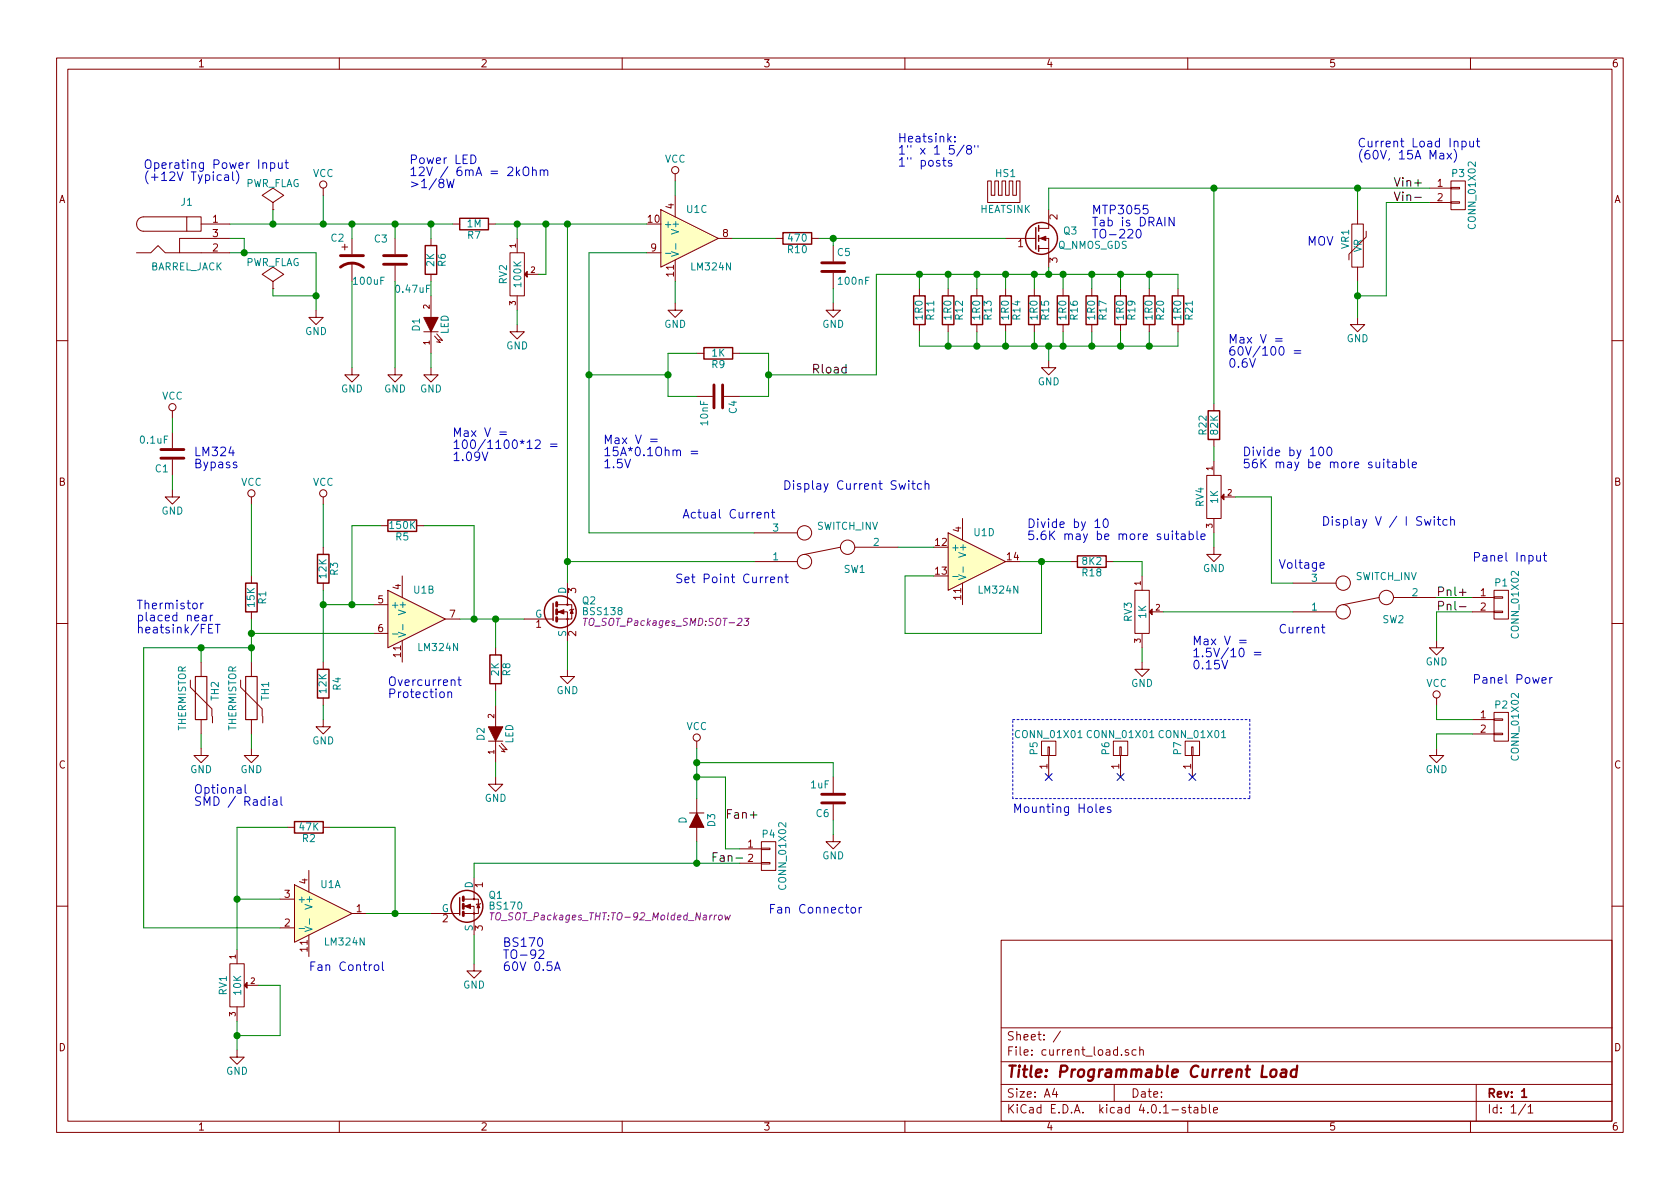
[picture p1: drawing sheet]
EESchema Schematic File Version 2
LIBS:power
LIBS:device
LIBS:transistors
LIBS:conn
LIBS:linear
LIBS:regul
LIBS:74xx
LIBS:cmos4000
LIBS:adc-dac
LIBS:memory
LIBS:xilinx
LIBS:microcontrollers
LIBS:dsp
LIBS:microchip
LIBS:analog_switches
LIBS:motorola
LIBS:texas
LIBS:intel
LIBS:audio
LIBS:interface
LIBS:digital-audio
LIBS:philips
LIBS:display
LIBS:cypress
LIBS:siliconi
LIBS:opto
LIBS:atmel
LIBS:contrib
LIBS:valves
LIBS:current_load-cache
EELAYER 25 0
EELAYER END
$Descr A4 11693 8268
encoding utf-8
Sheet 1 1
Title "Programmable Current Load"
Date ""
Rev "1"
Comp ""
Comment1 ""
Comment2 ""
Comment3 ""
Comment4 ""
$EndDescr
$Comp
L LM324N U1
U 3 1
P 4800 1650
F 0 "U1" H 4850 1850 50  0000 C CNN
F 1 "LM324N" H 4950 1450 50  0000 C CNN
F 2 "Housings_SOIC:SOIC-14_3.9x8.7mm_Pitch1.27mm" H 4750 1750 50  0001 C CNN
F 3 "" H 4850 1850 50  0000 C CNN
	3    4800 1650
	1    0    0    -1  
$EndComp
$Comp
L LM324N U1
U 4 1
P 6800 3900
F 0 "U1" H 6850 4100 50  0000 C CNN
F 1 "LM324N" H 6950 3700 50  0000 C CNN
F 2 "Housings_SOIC:SOIC-14_3.9x8.7mm_Pitch1.27mm" H 6750 4000 50  0001 C CNN
F 3 "" H 6850 4100 50  0000 C CNN
	4    6800 3900
	1    0    0    -1  
$EndComp
$Comp
L LM324N U1
U 1 1
P 2250 6350
F 0 "U1" H 2300 6550 50  0000 C CNN
F 1 "LM324N" H 2400 6150 50  0000 C CNN
F 2 "Housings_SOIC:SOIC-14_3.9x8.7mm_Pitch1.27mm" H 2200 6450 50  0001 C CNN
F 3 "" H 2300 6550 50  0000 C CNN
	1    2250 6350
	1    0    0    -1  
$EndComp
$Comp
L Q_NMOS_GDS Q3
U 1 1
P 7200 1650
F 0 "Q3" H 7500 1700 50  0000 R CNN
F 1 "Q_NMOS_GDS" H 7850 1600 50  0000 R CNN
F 2 "TO_SOT_Packages_THT:TO-220_Neutral123_Vertical" H 7400 1750 50  0001 C CNN
F 3 "" H 7200 1650 50  0000 C CNN
	1    7200 1650
	1    0    0    -1  
$EndComp
Text Notes 7600 1650 0    60   ~ 0
MTP3055\nTab is DRAIN\nTO-220
$Comp
L R R11
U 1 1
P 6400 2150
F 0 "R11" V 6480 2150 50  0000 C CNN
F 1 "1R0" V 6400 2150 50  0000 C CNN
F 2 "Resistors_ThroughHole:R_Axial_DIN0414_L11.9mm_D4.5mm_P5.08mm_Vertical" V 6330 2150 50  0001 C CNN
F 3 "" H 6400 2150 50  0000 C CNN
	1    6400 2150
	1    0    0    -1  
$EndComp
$Comp
L R R12
U 1 1
P 6600 2150
F 0 "R12" V 6680 2150 50  0000 C CNN
F 1 "1R0" V 6600 2150 50  0000 C CNN
F 2 "Resistors_ThroughHole:R_Axial_DIN0414_L11.9mm_D4.5mm_P5.08mm_Vertical" V 6530 2150 50  0001 C CNN
F 3 "" H 6600 2150 50  0000 C CNN
	1    6600 2150
	1    0    0    -1  
$EndComp
$Comp
L R R13
U 1 1
P 6800 2150
F 0 "R13" V 6880 2150 50  0000 C CNN
F 1 "1R0" V 6800 2150 50  0000 C CNN
F 2 "Resistors_ThroughHole:R_Axial_DIN0414_L11.9mm_D4.5mm_P5.08mm_Vertical" V 6730 2150 50  0001 C CNN
F 3 "" H 6800 2150 50  0000 C CNN
	1    6800 2150
	1    0    0    -1  
$EndComp
$Comp
L R R14
U 1 1
P 7000 2150
F 0 "R14" V 7080 2150 50  0000 C CNN
F 1 "1R0" V 7000 2150 50  0000 C CNN
F 2 "Resistors_ThroughHole:R_Axial_DIN0414_L11.9mm_D4.5mm_P5.08mm_Vertical" V 6930 2150 50  0001 C CNN
F 3 "" H 7000 2150 50  0000 C CNN
	1    7000 2150
	1    0    0    -1  
$EndComp
$Comp
L R R15
U 1 1
P 7200 2150
F 0 "R15" V 7280 2150 50  0000 C CNN
F 1 "1R0" V 7200 2150 50  0000 C CNN
F 2 "Resistors_ThroughHole:R_Axial_DIN0414_L11.9mm_D4.5mm_P5.08mm_Vertical" V 7130 2150 50  0001 C CNN
F 3 "" H 7200 2150 50  0000 C CNN
	1    7200 2150
	1    0    0    -1  
$EndComp
$Comp
L R R16
U 1 1
P 7400 2150
F 0 "R16" V 7480 2150 50  0000 C CNN
F 1 "1R0" V 7400 2150 50  0000 C CNN
F 2 "Resistors_ThroughHole:R_Axial_DIN0414_L11.9mm_D4.5mm_P5.08mm_Vertical" V 7330 2150 50  0001 C CNN
F 3 "" H 7400 2150 50  0000 C CNN
	1    7400 2150
	1    0    0    -1  
$EndComp
$Comp
L R R17
U 1 1
P 7600 2150
F 0 "R17" V 7680 2150 50  0000 C CNN
F 1 "1R0" V 7600 2150 50  0000 C CNN
F 2 "Resistors_ThroughHole:R_Axial_DIN0414_L11.9mm_D4.5mm_P5.08mm_Vertical" V 7530 2150 50  0001 C CNN
F 3 "" H 7600 2150 50  0000 C CNN
	1    7600 2150
	1    0    0    -1  
$EndComp
$Comp
L R R19
U 1 1
P 7800 2150
F 0 "R19" V 7880 2150 50  0000 C CNN
F 1 "1R0" V 7800 2150 50  0000 C CNN
F 2 "Resistors_ThroughHole:R_Axial_DIN0414_L11.9mm_D4.5mm_P5.08mm_Vertical" V 7730 2150 50  0001 C CNN
F 3 "" H 7800 2150 50  0000 C CNN
	1    7800 2150
	1    0    0    -1  
$EndComp
$Comp
L R R20
U 1 1
P 8000 2150
F 0 "R20" V 8080 2150 50  0000 C CNN
F 1 "1R0" V 8000 2150 50  0000 C CNN
F 2 "Resistors_ThroughHole:R_Axial_DIN0414_L11.9mm_D4.5mm_P5.08mm_Vertical" V 7930 2150 50  0001 C CNN
F 3 "" H 8000 2150 50  0000 C CNN
	1    8000 2150
	1    0    0    -1  
$EndComp
$Comp
L R R21
U 1 1
P 8200 2150
F 0 "R21" V 8280 2150 50  0000 C CNN
F 1 "1R0" V 8200 2150 50  0000 C CNN
F 2 "Resistors_ThroughHole:R_Axial_DIN0414_L11.9mm_D4.5mm_P5.08mm_Vertical" V 8130 2150 50  0001 C CNN
F 3 "" H 8200 2150 50  0000 C CNN
	1    8200 2150
	1    0    0    -1  
$EndComp
$Comp
L R R10
U 1 1
P 5550 1650
F 0 "R10" V 5630 1650 50  0000 C CNN
F 1 "470" V 5550 1650 50  0000 C CNN
F 2 "Resistors_SMD:R_0805_HandSoldering" V 5480 1650 50  0001 C CNN
F 3 "" H 5550 1650 50  0000 C CNN
	1    5550 1650
	0    1    1    0   
$EndComp
$Comp
L C C5
U 1 1
P 5800 1850
F 0 "C5" H 5825 1950 50  0000 L CNN
F 1 "100nF" H 5825 1750 50  0000 L CNN
F 2 "Capacitors_SMD:C_0805_HandSoldering" H 5838 1700 50  0001 C CNN
F 3 "" H 5800 1850 50  0000 C CNN
	1    5800 1850
	1    0    0    -1  
$EndComp
$Comp
L GND #PWR01
U 1 1
P 5800 2100
F 0 "#PWR01" H 5800 1850 50  0001 C CNN
F 1 "GND" H 5800 1950 50  0000 C CNN
F 2 "" H 5800 2100 50  0000 C CNN
F 3 "" H 5800 2100 50  0000 C CNN
	1    5800 2100
	1    0    0    -1  
$EndComp
$Comp
L CONN_01X02 P3
U 1 1
P 10150 1350
F 0 "P3" H 10150 1500 50  0000 C CNN
F 1 "CONN_01X02" V 10250 1350 50  0000 C CNN
F 2 "Wire_Pads:SolderWirePad_2x_2mmDrill" H 10150 1350 50  0001 C CNN
F 3 "" H 10150 1350 50  0000 C CNN
	1    10150 1350
	1    0    0    -1  
$EndComp
$Comp
L THERMISTOR TH1
U 1 1
P 1750 4850
F 0 "TH1" V 1850 4900 50  0000 C CNN
F 1 "THERMISTOR" V 1650 4850 50  0000 C BNN
F 2 "Capacitors_ThroughHole:C_Disc_D3.0mm_W2.0mm_P2.50mm" H 1750 4850 50  0001 C CNN
F 3 "" H 1750 4850 50  0000 C CNN
	1    1750 4850
	1    0    0    -1  
$EndComp
$Comp
L SWITCH_INV SW1
U 1 1
P 5750 3800
F 0 "SW1" H 5550 3950 50  0000 C CNN
F 1 "SWITCH_INV" H 5600 3650 50  0000 C CNN
F 2 "Pin_Headers:Pin_Header_Straight_1x03_Pitch2.54mm" H 5750 3800 50  0001 C CNN
F 3 "" H 5750 3800 50  0000 C CNN
	1    5750 3800
	-1   0    0    1   
$EndComp
$Comp
L SWITCH_INV SW2
U 1 1
P 9500 4150
F 0 "SW2" H 9300 4300 50  0000 C CNN
F 1 "SWITCH_INV" H 9350 4000 50  0000 C CNN
F 2 "Pin_Headers:Pin_Header_Straight_1x03_Pitch2.54mm" H 9500 4150 50  0001 C CNN
F 3 "" H 9500 4150 50  0000 C CNN
	1    9500 4150
	-1   0    0    1   
$EndComp
$Comp
L POT RV2
U 1 1
P 3600 1900
F 0 "RV2" H 3600 1800 50  0000 C CNN
F 1 "100K" H 3600 1900 50  0000 C CNN
F 2 "Pin_Headers:Pin_Header_Straight_1x03_Pitch2.54mm" H 3600 1900 50  0001 C CNN
F 3 "" H 3600 1900 50  0000 C CNN
	1    3600 1900
	0    1    1    0   
$EndComp
$Comp
L POT RV3
U 1 1
P 7950 4250
F 0 "RV3" H 7950 4150 50  0000 C CNN
F 1 "1K" H 7950 4250 50  0000 C CNN
F 2 "custom:TT_23BRxxxLFTR_Trimmer" H 7950 4250 50  0001 C CNN
F 3 "" H 7950 4250 50  0000 C CNN
	1    7950 4250
	0    1    1    0   
$EndComp
$Comp
L GND #PWR02
U 1 1
P 7300 2500
F 0 "#PWR02" H 7300 2250 50  0001 C CNN
F 1 "GND" H 7300 2350 50  0000 C CNN
F 2 "" H 7300 2500 50  0000 C CNN
F 3 "" H 7300 2500 50  0000 C CNN
	1    7300 2500
	1    0    0    -1  
$EndComp
$Comp
L GND #PWR03
U 1 1
P 9450 2200
F 0 "#PWR03" H 9450 1950 50  0001 C CNN
F 1 "GND" H 9450 2050 50  0000 C CNN
F 2 "" H 9450 2200 50  0000 C CNN
F 3 "" H 9450 2200 50  0000 C CNN
	1    9450 2200
	1    0    0    -1  
$EndComp
$Comp
L R R9
U 1 1
P 5000 2450
F 0 "R9" V 5080 2450 50  0000 C CNN
F 1 "1K" V 5000 2450 50  0000 C CNN
F 2 "Resistors_SMD:R_0805_HandSoldering" V 4930 2450 50  0001 C CNN
F 3 "" H 5000 2450 50  0000 C CNN
	1    5000 2450
	0    1    1    0   
$EndComp
$Comp
L C C4
U 1 1
P 5000 2750
F 0 "C4" H 5025 2850 50  0000 L CNN
F 1 "10nF" H 5025 2650 50  0000 L CNN
F 2 "Capacitors_SMD:C_0805_HandSoldering" H 5038 2600 50  0001 C CNN
F 3 "" H 5000 2750 50  0000 C CNN
	1    5000 2750
	0    1    1    0   
$EndComp
$Comp
L GND #PWR04
U 1 1
P 3600 2250
F 0 "#PWR04" H 3600 2000 50  0001 C CNN
F 1 "GND" H 3600 2100 50  0000 C CNN
F 2 "" H 3600 2250 50  0000 C CNN
F 3 "" H 3600 2250 50  0000 C CNN
	1    3600 2250
	1    0    0    -1  
$EndComp
$Comp
L R R7
U 1 1
P 3300 1550
F 0 "R7" V 3380 1550 50  0000 C CNN
F 1 "1M" V 3300 1550 50  0000 C CNN
F 2 "Resistors_SMD:R_0805_HandSoldering" V 3230 1550 50  0001 C CNN
F 3 "" H 3300 1550 50  0000 C CNN
	1    3300 1550
	0    1    1    0   
$EndComp
$Comp
L CP1 C2
U 1 1
P 2450 1800
F 0 "C2" H 2300 1950 50  0000 L CNN
F 1 "100uF" H 2450 1650 50  0000 L CNN
F 2 "Capacitors_SMD:C_1210_HandSoldering" H 2450 1800 50  0001 C CNN
F 3 "" H 2450 1800 50  0000 C CNN
	1    2450 1800
	1    0    0    -1  
$EndComp
$Comp
L C C3
U 1 1
P 2750 1800
F 0 "C3" H 2800 1650 50  0000 L CNN
F 1 "0.47uF" H 2500 2000 50  0000 L CNN
F 2 "Capacitors_SMD:C_0805_HandSoldering" H 2788 1650 50  0001 C CNN
F 3 "" H 2750 1800 50  0000 C CNN
	1    2750 1800
	-1   0    0    1   
$EndComp
$Comp
L R R6
U 1 1
P 3000 1800
F 0 "R6" V 3080 1800 50  0000 C CNN
F 1 "2K" V 3000 1800 50  0000 C CNN
F 2 "Resistors_SMD:R_0805_HandSoldering" V 2930 1800 50  0001 C CNN
F 3 "" H 3000 1800 50  0000 C CNN
	1    3000 1800
	1    0    0    -1  
$EndComp
$Comp
L LED D1
U 1 1
P 3000 2250
F 0 "D1" H 3000 2350 50  0000 C CNN
F 1 "LED" H 3000 2150 50  0000 C CNN
F 2 "LEDs:LED_D5.0mm" H 3000 2250 50  0001 C CNN
F 3 "" H 3000 2250 50  0000 C CNN
	1    3000 2250
	0    -1   -1   0   
$EndComp
$Comp
L GND #PWR05
U 1 1
P 3000 2550
F 0 "#PWR05" H 3000 2300 50  0001 C CNN
F 1 "GND" H 3000 2400 50  0000 C CNN
F 2 "" H 3000 2550 50  0000 C CNN
F 3 "" H 3000 2550 50  0000 C CNN
	1    3000 2550
	1    0    0    -1  
$EndComp
$Comp
L GND #PWR06
U 1 1
P 2750 2550
F 0 "#PWR06" H 2750 2300 50  0001 C CNN
F 1 "GND" H 2750 2400 50  0000 C CNN
F 2 "" H 2750 2550 50  0000 C CNN
F 3 "" H 2750 2550 50  0000 C CNN
	1    2750 2550
	1    0    0    -1  
$EndComp
$Comp
L GND #PWR07
U 1 1
P 2450 2550
F 0 "#PWR07" H 2450 2300 50  0001 C CNN
F 1 "GND" H 2450 2400 50  0000 C CNN
F 2 "" H 2450 2550 50  0000 C CNN
F 3 "" H 2450 2550 50  0000 C CNN
	1    2450 2550
	1    0    0    -1  
$EndComp
$Comp
L GND #PWR08
U 1 1
P 2200 2150
F 0 "#PWR08" H 2200 1900 50  0001 C CNN
F 1 "GND" H 2200 2000 50  0000 C CNN
F 2 "" H 2200 2150 50  0000 C CNN
F 3 "" H 2200 2150 50  0000 C CNN
	1    2200 2150
	1    0    0    -1  
$EndComp
Wire Wire Line
	5100 1650 5400 1650
Wire Wire Line
	5700 1650 7000 1650
Wire Wire Line
	5800 1700 5800 1650
Connection ~ 5800 1650
Wire Wire Line
	5800 2000 5800 2100
Wire Wire Line
	7300 1900 7300 1850
Wire Wire Line
	6100 1900 8200 1900
Wire Wire Line
	6400 1900 6400 2000
Wire Wire Line
	8200 1900 8200 2000
Connection ~ 7300 1900
Wire Wire Line
	6600 2000 6600 1900
Connection ~ 6600 1900
Wire Wire Line
	6800 2000 6800 1900
Connection ~ 6800 1900
Wire Wire Line
	7000 2000 7000 1900
Connection ~ 7000 1900
Wire Wire Line
	7200 2000 7200 1900
Connection ~ 7200 1900
Wire Wire Line
	7400 2000 7400 1900
Connection ~ 7400 1900
Wire Wire Line
	7600 2000 7600 1900
Connection ~ 7600 1900
Wire Wire Line
	7800 2000 7800 1900
Connection ~ 7800 1900
Wire Wire Line
	8000 2000 8000 1900
Connection ~ 8000 1900
Wire Wire Line
	6400 2300 6400 2400
Wire Wire Line
	6400 2400 8200 2400
Wire Wire Line
	8200 2400 8200 2300
Wire Wire Line
	7300 2500 7300 2400
Connection ~ 7300 2400
Wire Wire Line
	6600 2300 6600 2400
Connection ~ 6600 2400
Wire Wire Line
	6800 2300 6800 2400
Connection ~ 6800 2400
Wire Wire Line
	7000 2300 7000 2400
Connection ~ 7000 2400
Wire Wire Line
	7200 2300 7200 2400
Connection ~ 7200 2400
Wire Wire Line
	7400 2300 7400 2400
Connection ~ 7400 2400
Wire Wire Line
	7600 2300 7600 2400
Connection ~ 7600 2400
Wire Wire Line
	7800 2300 7800 2400
Connection ~ 7800 2400
Wire Wire Line
	8000 2300 8000 2400
Connection ~ 8000 2400
Wire Wire Line
	6100 1900 6100 2600
Wire Wire Line
	6100 2600 5350 2600
Wire Wire Line
	5350 2450 5350 2750
Wire Wire Line
	5350 2450 5150 2450
Connection ~ 6400 1900
Wire Wire Line
	5350 2750 5150 2750
Connection ~ 5350 2600
Wire Wire Line
	4100 1750 4500 1750
Wire Wire Line
	4650 2750 4850 2750
Wire Wire Line
	4650 2450 4650 2750
Wire Wire Line
	4650 2450 4850 2450
Wire Wire Line
	4100 2600 4650 2600
Wire Wire Line
	4100 1750 4100 3700
Connection ~ 4650 2600
Wire Wire Line
	3450 1550 4500 1550
Wire Wire Line
	3600 1650 3600 1550
Connection ~ 3600 1550
Wire Wire Line
	3750 1900 3800 1900
Wire Wire Line
	3800 1900 3800 1550
Connection ~ 3800 1550
Wire Wire Line
	3600 2150 3600 2250
Wire Wire Line
	1600 1550 3150 1550
Wire Wire Line
	3000 1650 3000 1550
Connection ~ 3000 1550
Wire Wire Line
	2750 1650 2750 1550
Connection ~ 2750 1550
Wire Wire Line
	2450 1650 2450 1550
Connection ~ 2450 1550
Wire Wire Line
	1600 1750 2200 1750
Wire Wire Line
	2200 1750 2200 2150
Wire Wire Line
	2450 1950 2450 2550
Wire Wire Line
	2750 1950 2750 2550
Wire Wire Line
	3000 1950 3000 2050
Text Notes 2850 1300 0    60   ~ 0
Power LED\n12V / 6mA = 2kOhm\n>1/8W
Wire Wire Line
	2250 1350 2250 1550
Connection ~ 2250 1550
$Comp
L VCC #PWR09
U 1 1
P 2250 1350
F 0 "#PWR09" H 2250 1200 50  0001 C CNN
F 1 "VCC" H 2250 1500 50  0000 C CNN
F 2 "" H 2250 1350 50  0000 C CNN
F 3 "" H 2250 1350 50  0000 C CNN
	1    2250 1350
	1    0    0    -1  
$EndComp
$Comp
L VCC #PWR010
U 1 1
P 4700 1250
F 0 "#PWR010" H 4700 1100 50  0001 C CNN
F 1 "VCC" H 4700 1400 50  0000 C CNN
F 2 "" H 4700 1250 50  0000 C CNN
F 3 "" H 4700 1250 50  0000 C CNN
	1    4700 1250
	1    0    0    -1  
$EndComp
$Comp
L GND #PWR011
U 1 1
P 4700 2100
F 0 "#PWR011" H 4700 1850 50  0001 C CNN
F 1 "GND" H 4700 1950 50  0000 C CNN
F 2 "" H 4700 2100 50  0000 C CNN
F 3 "" H 4700 2100 50  0000 C CNN
	1    4700 2100
	1    0    0    -1  
$EndComp
Wire Wire Line
	4700 1250 4700 1350
Wire Wire Line
	4700 1950 4700 2100
$Comp
L C C1
U 1 1
P 1200 3150
F 0 "C1" H 1225 3250 50  0000 L CNN
F 1 "0.1uF" H 1225 3050 50  0000 L CNN
F 2 "Capacitors_SMD:C_0805_HandSoldering" H 1238 3000 50  0001 C CNN
F 3 "" H 1200 3150 50  0000 C CNN
	1    1200 3150
	-1   0    0    1   
$EndComp
$Comp
L VCC #PWR012
U 1 1
P 1200 2900
F 0 "#PWR012" H 1200 2750 50  0001 C CNN
F 1 "VCC" H 1200 3050 50  0000 C CNN
F 2 "" H 1200 2900 50  0000 C CNN
F 3 "" H 1200 2900 50  0000 C CNN
	1    1200 2900
	1    0    0    -1  
$EndComp
$Comp
L GND #PWR013
U 1 1
P 1200 3400
F 0 "#PWR013" H 1200 3150 50  0001 C CNN
F 1 "GND" H 1200 3250 50  0000 C CNN
F 2 "" H 1200 3400 50  0000 C CNN
F 3 "" H 1200 3400 50  0000 C CNN
	1    1200 3400
	1    0    0    -1  
$EndComp
Wire Wire Line
	1200 3400 1200 3300
Wire Wire Line
	1200 3000 1200 2900
Text Notes 1350 3250 0    60   ~ 0
LM324\nBypass
Text Notes 1000 1250 0    60   ~ 0
Operating Power Input\n(+12V Typical)
$Comp
L VR VR1
U 1 1
P 9450 1700
F 0 "VR1" V 9510 1654 50  0000 C TNN
F 1 "VR" V 9450 1700 50  0000 C CNN
F 2 "Resistors_ThroughHole:R_Radial_Power_L11.0mm_W7.0mm_P5.00mm" H 9450 1700 50  0001 C CNN
F 3 "" H 9450 1700 50  0000 C CNN
	1    9450 1700
	-1   0    0    1   
$EndComp
Wire Wire Line
	7300 1300 9950 1300
Text Notes 9100 1700 0    60   ~ 0
MOV
Wire Wire Line
	6250 3800 6500 3800
Wire Wire Line
	6500 4000 6300 4000
Wire Wire Line
	6300 4000 6300 4400
Wire Wire Line
	6300 4400 7250 4400
Wire Wire Line
	7250 4400 7250 3900
Connection ~ 7250 3900
Text Notes 4750 3600 0    60   ~ 0
Actual Current
Wire Wire Line
	4100 3700 5250 3700
Connection ~ 4100 2600
Text Notes 4700 4050 0    60   ~ 0
Set Point Current
Text Notes 5450 3400 0    60   ~ 0
Display Current Switch
Text Notes 9450 1100 0    60   ~ 0
Current Load Input\n(60V, 15A Max)
$Comp
L R R18
U 1 1
P 7600 3900
F 0 "R18" V 7680 3900 50  0000 C CNN
F 1 "8K2" V 7600 3900 50  0000 C CNN
F 2 "Resistors_SMD:R_0805_HandSoldering" V 7530 3900 50  0001 C CNN
F 3 "" H 7600 3900 50  0000 C CNN
	1    7600 3900
	0    1    1    0   
$EndComp
Wire Wire Line
	7100 3900 7450 3900
Wire Wire Line
	7950 4000 7950 3900
$Comp
L GND #PWR014
U 1 1
P 7950 4600
F 0 "#PWR014" H 7950 4350 50  0001 C CNN
F 1 "GND" H 7950 4450 50  0000 C CNN
F 2 "" H 7950 4600 50  0000 C CNN
F 3 "" H 7950 4600 50  0000 C CNN
	1    7950 4600
	1    0    0    -1  
$EndComp
Wire Wire Line
	7950 4600 7950 4500
Wire Wire Line
	8100 4250 9000 4250
Wire Wire Line
	7950 3900 7750 3900
$Comp
L GND #PWR015
U 1 1
P 10000 4450
F 0 "#PWR015" H 10000 4200 50  0001 C CNN
F 1 "GND" H 10000 4300 50  0000 C CNN
F 2 "" H 10000 4450 50  0000 C CNN
F 3 "" H 10000 4450 50  0000 C CNN
	1    10000 4450
	1    0    0    -1  
$EndComp
Wire Wire Line
	10250 4250 10000 4250
Wire Wire Line
	10000 4250 10000 4450
Wire Wire Line
	10000 4150 10250 4150
Text Notes 9200 3650 0    60   ~ 0
Display V / I Switch
Text Notes 8900 3950 0    60   ~ 0
Voltage
$Comp
L POT RV4
U 1 1
P 8450 3450
F 0 "RV4" H 8450 3350 50  0000 C CNN
F 1 "1K" H 8450 3450 50  0000 C CNN
F 2 "custom:TT_23BRxxxLFTR_Trimmer" H 8450 3450 50  0001 C CNN
F 3 "" H 8450 3450 50  0000 C CNN
	1    8450 3450
	0    1    1    0   
$EndComp
$Comp
L R R22
U 1 1
P 8450 2950
F 0 "R22" V 8530 2950 50  0000 C CNN
F 1 "82K" V 8450 2950 50  0000 C CNN
F 2 "Resistors_SMD:R_0805_HandSoldering" V 8380 2950 50  0001 C CNN
F 3 "" H 8450 2950 50  0000 C CNN
	1    8450 2950
	-1   0    0    1   
$EndComp
$Comp
L GND #PWR016
U 1 1
P 8450 3800
F 0 "#PWR016" H 8450 3550 50  0001 C CNN
F 1 "GND" H 8450 3650 50  0000 C CNN
F 2 "" H 8450 3800 50  0000 C CNN
F 3 "" H 8450 3800 50  0000 C CNN
	1    8450 3800
	1    0    0    -1  
$EndComp
Wire Wire Line
	8450 1300 8450 2800
Wire Wire Line
	8450 3100 8450 3200
Wire Wire Line
	8450 3700 8450 3800
Wire Wire Line
	8600 3450 8850 3450
Wire Wire Line
	8850 3450 8850 4050
Wire Wire Line
	8850 4050 9000 4050
Text Notes 8900 4400 0    60   ~ 0
Current
$Comp
L GND #PWR017
U 1 1
P 1750 5200
F 0 "#PWR017" H 1750 4950 50  0001 C CNN
F 1 "GND" H 1750 5050 50  0000 C CNN
F 2 "" H 1750 5200 50  0000 C CNN
F 3 "" H 1750 5200 50  0000 C CNN
	1    1750 5200
	1    0    0    -1  
$EndComp
$Comp
L R R1
U 1 1
P 1750 4150
F 0 "R1" V 1830 4150 50  0000 C CNN
F 1 "15K" V 1750 4150 50  0000 C CNN
F 2 "Resistors_SMD:R_0805_HandSoldering" V 1680 4150 50  0001 C CNN
F 3 "" H 1750 4150 50  0000 C CNN
	1    1750 4150
	1    0    0    -1  
$EndComp
$Comp
L R R3
U 1 1
P 2250 3950
F 0 "R3" V 2330 3950 50  0000 C CNN
F 1 "12K" V 2250 3950 50  0000 C CNN
F 2 "Resistors_SMD:R_0805_HandSoldering" V 2180 3950 50  0001 C CNN
F 3 "" H 2250 3950 50  0000 C CNN
	1    2250 3950
	1    0    0    -1  
$EndComp
$Comp
L R R4
U 1 1
P 2250 4750
F 0 "R4" V 2350 4750 50  0000 C CNN
F 1 "12K" V 2250 4750 50  0000 C CNN
F 2 "Resistors_SMD:R_0805_HandSoldering" V 2180 4750 50  0001 C CNN
F 3 "" H 2250 4750 50  0000 C CNN
	1    2250 4750
	1    0    0    -1  
$EndComp
$Comp
L LM324N U1
U 2 1
P 2900 4300
F 0 "U1" H 2950 4500 50  0000 C CNN
F 1 "LM324N" H 3050 4100 50  0000 C CNN
F 2 "Housings_SOIC:SOIC-14_3.9x8.7mm_Pitch1.27mm" H 2850 4400 50  0001 C CNN
F 3 "" H 2950 4500 50  0000 C CNN
	2    2900 4300
	1    0    0    -1  
$EndComp
$Comp
L R R8
U 1 1
P 3450 4650
F 0 "R8" V 3530 4650 50  0000 C CNN
F 1 "2K" V 3450 4650 50  0000 C CNN
F 2 "Resistors_SMD:R_0805_HandSoldering" V 3380 4650 50  0001 C CNN
F 3 "" H 3450 4650 50  0000 C CNN
	1    3450 4650
	1    0    0    -1  
$EndComp
$Comp
L LED D2
U 1 1
P 3450 5100
F 0 "D2" H 3450 5200 50  0000 C CNN
F 1 "LED" H 3450 5000 50  0000 C CNN
F 2 "LEDs:LED_D5.0mm" H 3450 5100 50  0001 C CNN
F 3 "" H 3450 5100 50  0000 C CNN
	1    3450 5100
	0    -1   -1   0   
$EndComp
$Comp
L GND #PWR018
U 1 1
P 3450 5400
F 0 "#PWR018" H 3450 5150 50  0001 C CNN
F 1 "GND" H 3450 5250 50  0000 C CNN
F 2 "" H 3450 5400 50  0000 C CNN
F 3 "" H 3450 5400 50  0000 C CNN
	1    3450 5400
	1    0    0    -1  
$EndComp
Wire Wire Line
	3450 4300 3450 4500
Wire Wire Line
	3450 4800 3450 4900
Wire Wire Line
	3450 5300 3450 5400
$Comp
L GND #PWR019
U 1 1
P 3950 4650
F 0 "#PWR019" H 3950 4400 50  0001 C CNN
F 1 "GND" H 3950 4500 50  0000 C CNN
F 2 "" H 3950 4650 50  0000 C CNN
F 3 "" H 3950 4650 50  0000 C CNN
	1    3950 4650
	1    0    0    -1  
$EndComp
Wire Wire Line
	3200 4300 3650 4300
Connection ~ 3450 4300
Wire Wire Line
	3950 4450 3950 4650
$Comp
L R R5
U 1 1
P 2800 3650
F 0 "R5" V 2880 3650 50  0000 C CNN
F 1 "150K" V 2800 3650 50  0000 C CNN
F 2 "Resistors_SMD:R_0805_HandSoldering" V 2730 3650 50  0001 C CNN
F 3 "" H 2800 3650 50  0000 C CNN
	1    2800 3650
	0    1    1    0   
$EndComp
$Comp
L VCC #PWR020
U 1 1
P 2250 3500
F 0 "#PWR020" H 2250 3350 50  0001 C CNN
F 1 "VCC" H 2250 3650 50  0000 C CNN
F 2 "" H 2250 3500 50  0000 C CNN
F 3 "" H 2250 3500 50  0000 C CNN
	1    2250 3500
	1    0    0    -1  
$EndComp
Wire Wire Line
	2250 3500 2250 3800
Wire Wire Line
	2650 3650 2450 3650
Wire Wire Line
	2450 3650 2450 4200
Wire Wire Line
	2250 4200 2600 4200
Wire Wire Line
	2250 4100 2250 4600
Connection ~ 2250 4200
Connection ~ 2450 4200
Wire Wire Line
	2950 3650 3300 3650
Wire Wire Line
	3300 3650 3300 4300
Connection ~ 3300 4300
$Comp
L GND #PWR021
U 1 1
P 2250 5000
F 0 "#PWR021" H 2250 4750 50  0001 C CNN
F 1 "GND" H 2250 4850 50  0000 C CNN
F 2 "" H 2250 5000 50  0000 C CNN
F 3 "" H 2250 5000 50  0000 C CNN
	1    2250 5000
	1    0    0    -1  
$EndComp
Wire Wire Line
	2250 4900 2250 5000
Wire Wire Line
	2600 4400 1750 4400
Wire Wire Line
	1750 4300 1750 4600
Connection ~ 1750 4400
Wire Wire Line
	1750 5100 1750 5200
$Comp
L VCC #PWR022
U 1 1
P 1750 3500
F 0 "#PWR022" H 1750 3350 50  0001 C CNN
F 1 "VCC" H 1750 3650 50  0000 C CNN
F 2 "" H 1750 3500 50  0000 C CNN
F 3 "" H 1750 3500 50  0000 C CNN
	1    1750 3500
	1    0    0    -1  
$EndComp
Wire Wire Line
	1750 4000 1750 3500
Text Notes 2700 4850 0    60   ~ 0
Overcurrent\nProtection
$Comp
L CONN_01X02 P4
U 1 1
P 5350 5950
F 0 "P4" H 5350 6100 50  0000 C CNN
F 1 "CONN_01X02" V 5450 5950 50  0000 C CNN
F 2 "Pin_Headers:Pin_Header_Straight_1x02_Pitch2.54mm" H 5350 5950 50  0001 C CNN
F 3 "" H 5350 5950 50  0000 C CNN
	1    5350 5950
	1    0    0    -1  
$EndComp
Text Notes 2150 6750 0    60   ~ 0
Fan Control
Wire Wire Line
	1000 4500 1750 4500
Wire Wire Line
	1000 6450 1950 6450
Connection ~ 1750 4500
$Comp
L POT RV1
U 1 1
P 1650 6850
F 0 "RV1" H 1650 6750 50  0000 C CNN
F 1 "10K" H 1650 6850 50  0000 C CNN
F 2 "custom:TT_23BRxxxLFTR_Trimmer" H 1650 6850 50  0001 C CNN
F 3 "" H 1650 6850 50  0000 C CNN
	1    1650 6850
	0    1    1    0   
$EndComp
$Comp
L GND #PWR023
U 1 1
P 1650 7300
F 0 "#PWR023" H 1650 7050 50  0001 C CNN
F 1 "GND" H 1650 7150 50  0000 C CNN
F 2 "" H 1650 7300 50  0000 C CNN
F 3 "" H 1650 7300 50  0000 C CNN
	1    1650 7300
	1    0    0    -1  
$EndComp
Wire Wire Line
	1800 6850 1950 6850
Wire Wire Line
	1950 6850 1950 7200
Wire Wire Line
	1950 7200 1650 7200
Wire Wire Line
	1650 7100 1650 7300
Connection ~ 1650 7200
$Comp
L R R2
U 1 1
P 2150 5750
F 0 "R2" V 2230 5750 50  0000 C CNN
F 1 "47K" V 2150 5750 50  0000 C CNN
F 2 "Resistors_SMD:R_0805_HandSoldering" V 2080 5750 50  0001 C CNN
F 3 "" H 2150 5750 50  0000 C CNN
	1    2150 5750
	0    1    1    0   
$EndComp
Wire Wire Line
	1650 5750 1650 6600
Wire Wire Line
	1650 5750 2000 5750
Wire Wire Line
	1950 6250 1650 6250
Connection ~ 1650 6250
Wire Wire Line
	2550 6350 3000 6350
Wire Wire Line
	2300 5750 2750 5750
Wire Wire Line
	2750 5750 2750 6350
Connection ~ 2750 6350
Wire Wire Line
	3300 6000 5150 6000
$Comp
L GND #PWR024
U 1 1
P 3300 6700
F 0 "#PWR024" H 3300 6450 50  0001 C CNN
F 1 "GND" H 3300 6550 50  0000 C CNN
F 2 "" H 3300 6700 50  0000 C CNN
F 3 "" H 3300 6700 50  0000 C CNN
	1    3300 6700
	1    0    0    -1  
$EndComp
$Comp
L GND #PWR025
U 1 1
P 5800 5800
F 0 "#PWR025" H 5800 5550 50  0001 C CNN
F 1 "GND" H 5800 5650 50  0000 C CNN
F 2 "" H 5800 5800 50  0000 C CNN
F 3 "" H 5800 5800 50  0000 C CNN
	1    5800 5800
	1    0    0    -1  
$EndComp
Wire Wire Line
	3300 6500 3300 6700
$Comp
L D D3
U 1 1
P 4850 5700
F 0 "D3" H 4850 5800 50  0000 C CNN
F 1 "D" H 4850 5600 50  0000 C CNN
F 2 "custom:DO-214AC" H 4850 5700 50  0001 C CNN
F 3 "" H 4850 5700 50  0000 C CNN
	1    4850 5700
	0    1    1    0   
$EndComp
$Comp
L VCC #PWR026
U 1 1
P 4850 5200
F 0 "#PWR026" H 4850 5050 50  0001 C CNN
F 1 "VCC" H 4850 5350 50  0000 C CNN
F 2 "" H 4850 5200 50  0000 C CNN
F 3 "" H 4850 5200 50  0000 C CNN
	1    4850 5200
	1    0    0    -1  
$EndComp
Wire Wire Line
	4850 5850 4850 6000
Connection ~ 4850 6000
Wire Wire Line
	5050 5900 5150 5900
Wire Wire Line
	5050 5400 5050 5900
$Comp
L C C6
U 1 1
P 5800 5550
F 0 "C6" H 5825 5650 50  0000 L CNN
F 1 "1uF" H 5825 5450 50  0000 L CNN
F 2 "Capacitors_SMD:C_0805_HandSoldering" H 5838 5400 50  0001 C CNN
F 3 "" H 5800 5550 50  0000 C CNN
	1    5800 5550
	-1   0    0    1   
$EndComp
Wire Wire Line
	4850 5200 4850 5550
Wire Wire Line
	5050 5400 4850 5400
Connection ~ 4850 5400
Wire Wire Line
	5800 5400 5800 5300
Wire Wire Line
	5800 5300 4850 5300
Connection ~ 4850 5300
Wire Wire Line
	5800 5700 5800 5800
Text Notes 5350 6350 0    60   ~ 0
Fan Connector
Wire Wire Line
	7300 1300 7300 1450
Connection ~ 8450 1300
Wire Wire Line
	9450 1450 9450 1300
Connection ~ 9450 1300
Wire Wire Line
	9450 1950 9450 2200
Wire Wire Line
	9950 1400 9650 1400
Wire Wire Line
	9650 1400 9650 2050
Wire Wire Line
	9650 2050 9450 2050
Connection ~ 9450 2050
$Comp
L HEATSINK HS1
U 1 1
P 7000 1400
F 0 "HS1" H 7000 1600 50  0000 C CNN
F 1 "HEATSINK" H 7000 1350 50  0000 C CNN
F 2 "custom:heatsink_aavid5299" H 7000 1400 50  0001 C CNN
F 3 "" H 7000 1400 50  0000 C CNN
	1    7000 1400
	1    0    0    -1  
$EndComp
$Comp
L PWR_FLAG #FLG027
U 1 1
P 1900 1450
F 0 "#FLG027" H 1900 1545 50  0001 C CNN
F 1 "PWR_FLAG" H 1900 1630 50  0000 C CNN
F 2 "" H 1900 1450 50  0000 C CNN
F 3 "" H 1900 1450 50  0000 C CNN
	1    1900 1450
	1    0    0    -1  
$EndComp
Wire Wire Line
	1900 1450 1900 1550
Connection ~ 1900 1550
Wire Wire Line
	3000 2450 3000 2550
$Comp
L PWR_FLAG #FLG028
U 1 1
P 1900 2000
F 0 "#FLG028" H 1900 2095 50  0001 C CNN
F 1 "PWR_FLAG" H 1900 2180 50  0000 C CNN
F 2 "" H 1900 2000 50  0000 C CNN
F 3 "" H 1900 2000 50  0000 C CNN
	1    1900 2000
	1    0    0    -1  
$EndComp
Wire Wire Line
	1900 2000 1900 2050
Wire Wire Line
	1900 2050 2200 2050
Connection ~ 2200 2050
Text Notes 6250 1150 0    60   ~ 0
Heatsink:\n1" x 1 5/8"\n1" posts
Text Notes 950  4400 0    60   ~ 0
Thermistor\nplaced near\nheatsink/FET
Text Notes 3500 6750 0    60   ~ 0
BS170\nTO-92\n60V 0.5A
Text Notes 7150 3750 0    60   ~ 0
Divide by 10\n5.6K may be more suitable
Text Notes 8650 3250 0    60   ~ 0
Divide by 100\n56K may be more suitable
$Comp
L CONN_01X01 P5
U 1 1
P 7300 5200
F 0 "P5" H 7300 5300 50  0000 C CNN
F 1 "CONN_01X01" V 7400 5200 50  0000 C CNN
F 2 "Mounting_Holes:MountingHole_4.3mm_M4" H 7300 5200 50  0001 C CNN
F 3 "" H 7300 5200 50  0000 C CNN
	1    7300 5200
	0    -1   -1   0   
$EndComp
$Comp
L CONN_01X01 P6
U 1 1
P 7800 5200
F 0 "P6" H 7800 5300 50  0000 C CNN
F 1 "CONN_01X01" V 7900 5200 50  0000 C CNN
F 2 "Mounting_Holes:MountingHole_4.3mm_M4" H 7800 5200 50  0001 C CNN
F 3 "" H 7800 5200 50  0000 C CNN
	1    7800 5200
	0    -1   -1   0   
$EndComp
$Comp
L CONN_01X01 P7
U 1 1
P 8300 5200
F 0 "P7" H 8300 5300 50  0000 C CNN
F 1 "CONN_01X01" V 8400 5200 50  0000 C CNN
F 2 "Mounting_Holes:MountingHole_4.3mm_M4" H 8300 5200 50  0001 C CNN
F 3 "" H 8300 5200 50  0000 C CNN
	1    8300 5200
	0    -1   -1   0   
$EndComp
Wire Notes Line
	7050 5000 8700 5000
Wire Notes Line
	8700 5000 8700 5550
Wire Notes Line
	8700 5550 7050 5550
Wire Notes Line
	7050 5550 7050 5000
Text Notes 7050 5650 0    60   ~ 0
Mounting Holes
NoConn ~ 7300 5400
NoConn ~ 7800 5400
NoConn ~ 8300 5400
$Comp
L VCC #PWR029
U 1 1
P 10000 4900
F 0 "#PWR029" H 10000 4750 50  0001 C CNN
F 1 "VCC" H 10000 5050 50  0000 C CNN
F 2 "" H 10000 4900 50  0000 C CNN
F 3 "" H 10000 4900 50  0000 C CNN
	1    10000 4900
	1    0    0    -1  
$EndComp
Text Notes 3150 3200 0    60   ~ 0
Max V = \n100/1100*12 = \n1.09V
Text Notes 4200 3250 0    60   ~ 0
Max V = \n15A*0.1Ohm = \n1.5V
Text Notes 8300 4650 0    60   ~ 0
Max V = \n1.5V/10 =\n0.15V
Text Notes 8550 2550 0    60   ~ 0
Max V = \n60V/100 =\n0.6V
$Comp
L CONN_01X02 P1
U 1 1
P 10450 4200
F 0 "P1" H 10450 4350 50  0000 C CNN
F 1 "CONN_01X02" V 10550 4200 50  0000 C CNN
F 2 "Pin_Headers:Pin_Header_Straight_1x02_Pitch2.54mm" H 10450 4200 50  0001 C CNN
F 3 "" H 10450 4200 50  0000 C CNN
	1    10450 4200
	1    0    0    -1  
$EndComp
$Comp
L CONN_01X02 P2
U 1 1
P 10450 5050
F 0 "P2" H 10450 5200 50  0000 C CNN
F 1 "CONN_01X02" V 10550 5050 50  0000 C CNN
F 2 "Pin_Headers:Pin_Header_Straight_1x02_Pitch2.54mm" H 10450 5050 50  0001 C CNN
F 3 "" H 10450 5050 50  0000 C CNN
	1    10450 5050
	1    0    0    -1  
$EndComp
$Comp
L GND #PWR030
U 1 1
P 10000 5200
F 0 "#PWR030" H 10000 4950 50  0001 C CNN
F 1 "GND" H 10000 5050 50  0000 C CNN
F 2 "" H 10000 5200 50  0000 C CNN
F 3 "" H 10000 5200 50  0000 C CNN
	1    10000 5200
	1    0    0    -1  
$EndComp
Wire Wire Line
	10000 4900 10000 5000
Wire Wire Line
	10000 5000 10250 5000
Wire Wire Line
	10250 5100 10000 5100
Wire Wire Line
	10000 5100 10000 5200
Text Notes 10250 3900 0    60   ~ 0
Panel Input
Text Notes 10250 4750 0    60   ~ 0
Panel Power
$Comp
L BSS138 Q2
U 1 1
P 3850 4250
F 0 "Q2" H 4050 4325 50  0000 L CNN
F 1 "BSS138" H 4050 4250 50  0000 L CNN
F 2 "TO_SOT_Packages_SMD:SOT-23" H 4050 4175 50  0000 L CIN
F 3 "" H 3850 4250 50  0000 L CNN
	1    3850 4250
	1    0    0    -1  
$EndComp
Wire Wire Line
	5250 3900 3950 3900
Connection ~ 3950 3900
Wire Wire Line
	3950 4050 3950 1550
Connection ~ 3950 1550
$Comp
L BS170 Q1
U 1 1
P 3200 6300
F 0 "Q1" H 3400 6375 50  0000 L CNN
F 1 "BS170" H 3400 6300 50  0000 L CNN
F 2 "TO_SOT_Packages_THT:TO-92_Molded_Narrow" H 3400 6225 50  0000 L CIN
F 3 "" H 3200 6300 50  0000 L CNN
	1    3200 6300
	1    0    0    -1  
$EndComp
Wire Wire Line
	3300 6100 3300 6000
$Comp
L THERMISTOR TH2
U 1 1
P 1400 4850
F 0 "TH2" V 1500 4900 50  0000 C CNN
F 1 "THERMISTOR" V 1300 4850 50  0000 C BNN
F 2 "Resistors_SMD:R_0805_HandSoldering" H 1400 4850 50  0001 C CNN
F 3 "" H 1400 4850 50  0000 C CNN
	1    1400 4850
	1    0    0    -1  
$EndComp
$Comp
L GND #PWR031
U 1 1
P 1400 5200
F 0 "#PWR031" H 1400 4950 50  0001 C CNN
F 1 "GND" H 1400 5050 50  0000 C CNN
F 2 "" H 1400 5200 50  0000 C CNN
F 3 "" H 1400 5200 50  0000 C CNN
	1    1400 5200
	1    0    0    -1  
$EndComp
Wire Wire Line
	1400 5100 1400 5200
Wire Wire Line
	1000 4500 1000 6450
Wire Wire Line
	1400 4600 1400 4500
Connection ~ 1400 4500
Text Notes 1350 5600 0    60   ~ 0
Optional\nSMD / Radial
$Comp
L BARREL_JACK J1
U 1 1
P 1300 1650
F 0 "J1" H 1300 1900 50  0000 C CNN
F 1 "BARREL_JACK" H 1300 1450 50  0000 C CNN
F 2 "Connect:BARREL_JACK" H 1300 1650 50  0001 C CNN
F 3 "" H 1300 1650 50  0000 C CNN
	1    1300 1650
	1    0    0    -1  
$EndComp
Wire Wire Line
	1600 1650 1700 1650
Wire Wire Line
	1700 1650 1700 1750
Connection ~ 1700 1750
Text Label 9700 1300 0    60   ~ 0
Vin+
Text Label 9700 1400 0    60   ~ 0
Vin-
Text Label 10000 4150 0    60   ~ 0
Pnl+
Text Label 10000 4250 0    60   ~ 0
Pnl-
Text Label 5050 5700 0    60   ~ 0
Fan+
Text Label 4950 6000 0    60   ~ 0
Fan-
Text Label 5650 2600 0    60   ~ 0
Rload
$EndSCHEMATC
